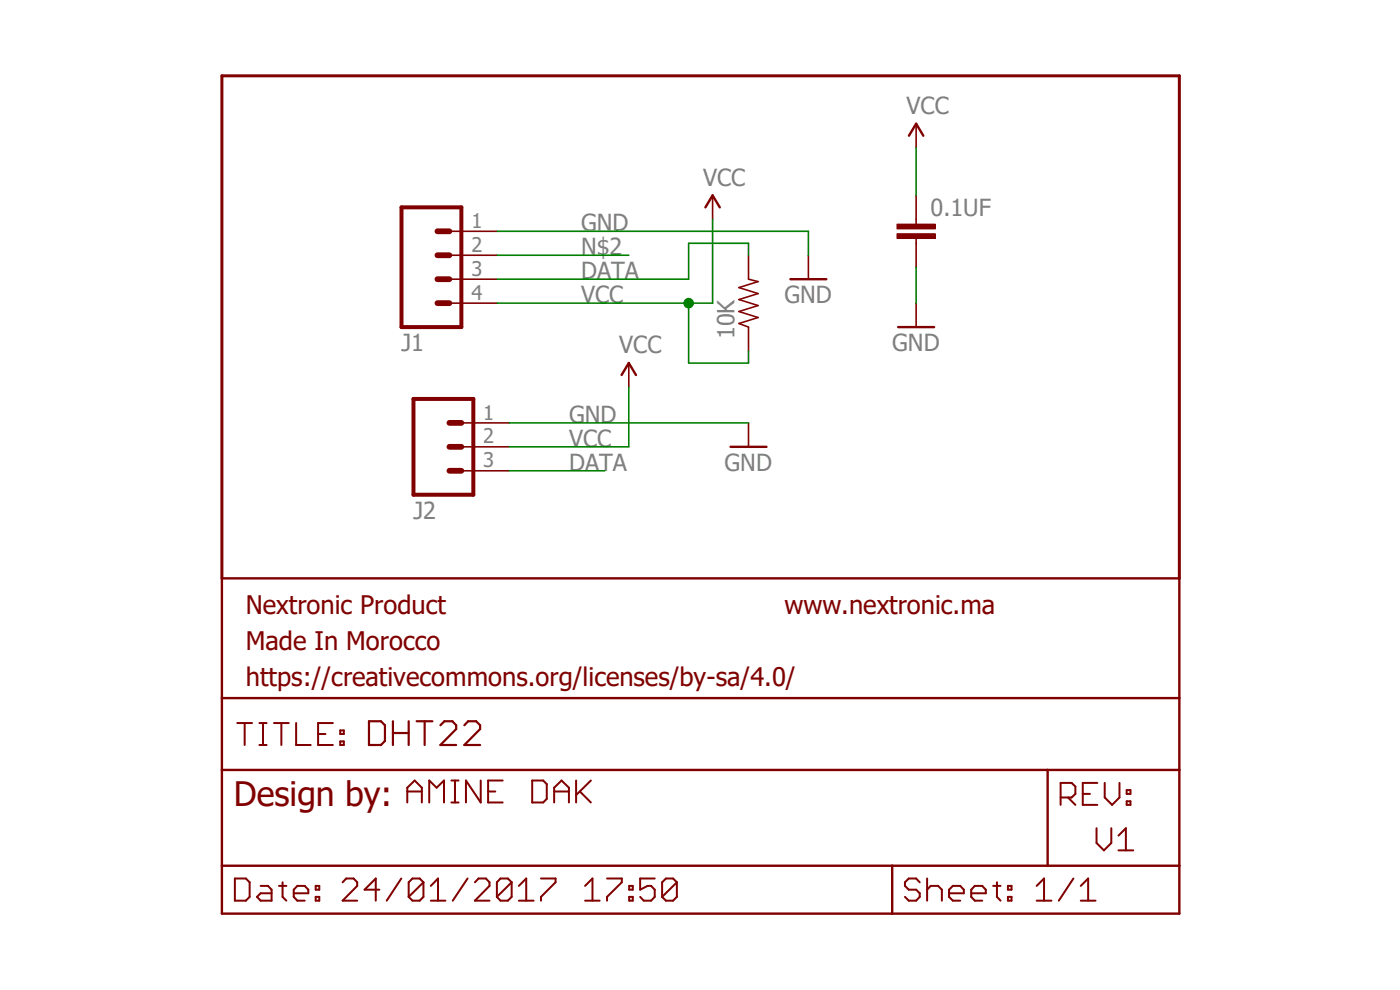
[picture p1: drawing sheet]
<?xml version="1.0" encoding="utf-8"?>
<!DOCTYPE eagle SYSTEM "eagle.dtd">
<!--
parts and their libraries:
SparkFun-Connectors: Licensing: Creative Commons ShareAlike 4.0 International - https://creativecommons.org/licenses/by-sa/4.0
-->
<eagle version="7.5.0">
<drawing>
<settings>
<setting alwaysvectorfont="no"/>
<setting verticaltext="up"/>
</settings>
<grid distance="0.05" unitdist="inch" unit="inch" style="lines" multiple="1" display="yes" altdistance="0.01" altunitdist="inch" altunit="inch"/>
<schematic xreflabel="%F%N/%S.%C%R" xrefpart="/%S.%C%R">
<libraries>
<library name="SparkFun-Connectors">
<symbols>
<symbol name="M04">
<wire x1="1.27" y1="-5.08" x2="-5.08" y2="-5.08" width="0.4064" layer="94"/>
<wire x1="-1.27" y1="2.54" x2="0" y2="2.54" width="0.6096" layer="94"/>
<wire x1="-1.27" y1="0" x2="0" y2="0" width="0.6096" layer="94"/>
<wire x1="-1.27" y1="-2.54" x2="0" y2="-2.54" width="0.6096" layer="94"/>
<wire x1="-5.08" y1="7.62" x2="-5.08" y2="-5.08" width="0.4064" layer="94"/>
<wire x1="1.27" y1="-5.08" x2="1.27" y2="7.62" width="0.4064" layer="94"/>
<wire x1="-5.08" y1="7.62" x2="1.27" y2="7.62" width="0.4064" layer="94"/>
<wire x1="-1.27" y1="5.08" x2="0" y2="5.08" width="0.6096" layer="94"/>
<text x="-5.08" y="-7.62" size="1.778" layer="96">&gt;VALUE</text>
<text x="-5.08" y="8.382" size="1.778" layer="95">&gt;NAME</text>
<pin name="1" x="5.08" y="-2.54" visible="pad" length="middle" direction="pas" swaplevel="1" rot="R180"/>
<pin name="2" x="5.08" y="0" visible="pad" length="middle" direction="pas" swaplevel="1" rot="R180"/>
<pin name="3" x="5.08" y="2.54" visible="pad" length="middle" direction="pas" swaplevel="1" rot="R180"/>
<pin name="4" x="5.08" y="5.08" visible="pad" length="middle" direction="pas" swaplevel="1" rot="R180"/>
</symbol>
<symbol name="M03">
<wire x1="3.81" y1="-5.08" x2="-2.54" y2="-5.08" width="0.4064" layer="94"/>
<wire x1="1.27" y1="2.54" x2="2.54" y2="2.54" width="0.6096" layer="94"/>
<wire x1="1.27" y1="0" x2="2.54" y2="0" width="0.6096" layer="94"/>
<wire x1="1.27" y1="-2.54" x2="2.54" y2="-2.54" width="0.6096" layer="94"/>
<wire x1="-2.54" y1="5.08" x2="-2.54" y2="-5.08" width="0.4064" layer="94"/>
<wire x1="3.81" y1="-5.08" x2="3.81" y2="5.08" width="0.4064" layer="94"/>
<wire x1="-2.54" y1="5.08" x2="3.81" y2="5.08" width="0.4064" layer="94"/>
<text x="-2.54" y="-7.62" size="1.778" layer="96">&gt;VALUE</text>
<text x="-2.54" y="5.842" size="1.778" layer="95">&gt;NAME</text>
<pin name="1" x="7.62" y="-2.54" visible="pad" length="middle" direction="pas" swaplevel="1" rot="R180"/>
<pin name="2" x="7.62" y="0" visible="pad" length="middle" direction="pas" swaplevel="1" rot="R180"/>
<pin name="3" x="7.62" y="2.54" visible="pad" length="middle" direction="pas" swaplevel="1" rot="R180"/>
</symbol>
</symbols>
<devicesets>
<deviceset name="M04" prefix="J" uservalue="yes">
<gates>
<gate name="G$1" symbol="M04" x="-2.54" y="0"/>
</gates>
<devices>
<device name="PTH" package="1X04">
<connects>
<connect gate="G$1" pin="1" pad="1"/>
<connect gate="G$1" pin="2" pad="2"/>
<connect gate="G$1" pin="3" pad="3"/>
<connect gate="G$1" pin="4" pad="4"/>
</connects>
<technologies>
<technology name="">
<attribute name="PROD_ID" value="CONN-09696" constant="no"/>
</technology>
</technologies>
</device>
<device name="POLAR" package="MOLEX-1X4">
<connects>
<connect gate="G$1" pin="1" pad="1"/>
<connect gate="G$1" pin="2" pad="2"/>
<connect gate="G$1" pin="3" pad="3"/>
<connect gate="G$1" pin="4" pad="4"/>
</connects>
<technologies>
<technology name=""/>
</technologies>
</device>
<device name="SCREW" package="SCREWTERMINAL-3.5MM-4">
<connects>
<connect gate="G$1" pin="1" pad="1"/>
<connect gate="G$1" pin="2" pad="2"/>
<connect gate="G$1" pin="3" pad="3"/>
<connect gate="G$1" pin="4" pad="4"/>
</connects>
<technologies>
<technology name="">
<attribute name="PROD_ID" value="Combine 2x8399" constant="no"/>
</technology>
</technologies>
</device>
<device name="1.27MM" package="1X04-1.27MM">
<connects>
<connect gate="G$1" pin="1" pad="1"/>
<connect gate="G$1" pin="2" pad="2"/>
<connect gate="G$1" pin="3" pad="3"/>
<connect gate="G$1" pin="4" pad="4"/>
</connects>
<technologies>
<technology name=""/>
</technologies>
</device>
<device name="LOCK" package="1X04_LOCK">
<connects>
<connect gate="G$1" pin="1" pad="1"/>
<connect gate="G$1" pin="2" pad="2"/>
<connect gate="G$1" pin="3" pad="3"/>
<connect gate="G$1" pin="4" pad="4"/>
</connects>
<technologies>
<technology name="">
<attribute name="PROD_ID" value="CONN-09696" constant="no"/>
</technology>
</technologies>
</device>
<device name="LOCK_LONGPADS" package="1X04_LOCK_LONGPADS">
<connects>
<connect gate="G$1" pin="1" pad="1"/>
<connect gate="G$1" pin="2" pad="2"/>
<connect gate="G$1" pin="3" pad="3"/>
<connect gate="G$1" pin="4" pad="4"/>
</connects>
<technologies>
<technology name="">
<attribute name="PROD_ID" value="CONN-09696" constant="no"/>
</technology>
</technologies>
</device>
<device name="POLAR_LOCK" package="MOLEX-1X4_LOCK">
<connects>
<connect gate="G$1" pin="1" pad="1"/>
<connect gate="G$1" pin="2" pad="2"/>
<connect gate="G$1" pin="3" pad="3"/>
<connect gate="G$1" pin="4" pad="4"/>
</connects>
<technologies>
<technology name=""/>
</technologies>
</device>
<device name="SMD" package="1X04-SMD">
<connects>
<connect gate="G$1" pin="1" pad="1"/>
<connect gate="G$1" pin="2" pad="2"/>
<connect gate="G$1" pin="3" pad="3"/>
<connect gate="G$1" pin="4" pad="4"/>
</connects>
<technologies>
<technology name=""/>
</technologies>
</device>
<device name="LONGPADS" package="1X04_LONGPADS">
<connects>
<connect gate="G$1" pin="1" pad="1"/>
<connect gate="G$1" pin="2" pad="2"/>
<connect gate="G$1" pin="3" pad="3"/>
<connect gate="G$1" pin="4" pad="4"/>
</connects>
<technologies>
<technology name="">
<attribute name="PROD_ID" value="CONN-09696" constant="no"/>
</technology>
</technologies>
</device>
<device name="1X04_NO_SILK" package="1X04_NO_SILK">
<connects>
<connect gate="G$1" pin="1" pad="1"/>
<connect gate="G$1" pin="2" pad="2"/>
<connect gate="G$1" pin="3" pad="3"/>
<connect gate="G$1" pin="4" pad="4"/>
</connects>
<technologies>
<technology name="">
<attribute name="PROD_ID" value="CONN-09696" constant="no"/>
</technology>
</technologies>
</device>
<device name="JST-PTH" package="JST-4-PTH">
<connects>
<connect gate="G$1" pin="1" pad="1"/>
<connect gate="G$1" pin="2" pad="2"/>
<connect gate="G$1" pin="3" pad="3"/>
<connect gate="G$1" pin="4" pad="4"/>
</connects>
<technologies>
<technology name="">
<attribute name="SKU" value="PRT-09916" constant="no"/>
</technology>
</technologies>
</device>
<device name="SCREW_LOCK" package="SCREWTERMINAL-3.5MM-4_LOCK">
<connects>
<connect gate="G$1" pin="1" pad="1"/>
<connect gate="G$1" pin="2" pad="2"/>
<connect gate="G$1" pin="3" pad="3"/>
<connect gate="G$1" pin="4" pad="4"/>
</connects>
<technologies>
<technology name=""/>
</technologies>
</device>
<device name="SMD2" package="1X04-1MM-RA">
<connects>
<connect gate="G$1" pin="1" pad="1"/>
<connect gate="G$1" pin="2" pad="2"/>
<connect gate="G$1" pin="3" pad="3"/>
<connect gate="G$1" pin="4" pad="4"/>
</connects>
<technologies>
<technology name=""/>
</technologies>
</device>
<device name="SMD_STRAIGHT_COMBO" package="1X04_SMD_STRAIGHT_COMBO">
<connects>
<connect gate="G$1" pin="1" pad="1"/>
<connect gate="G$1" pin="2" pad="2"/>
<connect gate="G$1" pin="3" pad="3"/>
<connect gate="G$1" pin="4" pad="4"/>
</connects>
<technologies>
<technology name="">
<attribute name="PROD_ID" value="CONN-08511"/>
<attribute name="VALUE" value="1X04_SMD_STRAIGHT_COMBO"/>
</technology>
</technologies>
</device>
<device name="SMD_LONG" package="1X04-SMD_LONG">
<connects>
<connect gate="G$1" pin="1" pad="1"/>
<connect gate="G$1" pin="2" pad="2"/>
<connect gate="G$1" pin="3" pad="3"/>
<connect gate="G$1" pin="4" pad="4"/>
</connects>
<technologies>
<technology name=""/>
</technologies>
</device>
<device name="JST-PTH-VERT" package="JST-4-PTH-VERT">
<connects>
<connect gate="G$1" pin="1" pad="1"/>
<connect gate="G$1" pin="2" pad="2"/>
<connect gate="G$1" pin="3" pad="3"/>
<connect gate="G$1" pin="4" pad="4"/>
</connects>
<technologies>
<technology name="">
<attribute name="PROD_ID" value="CONN-13251"/>
</technology>
</technologies>
</device>
<device name="SMD_RA_FEMALE" package="1X04_SMD_RA_FEMALE">
<connects>
<connect gate="G$1" pin="1" pad="1"/>
<connect gate="G$1" pin="2" pad="2"/>
<connect gate="G$1" pin="3" pad="3"/>
<connect gate="G$1" pin="4" pad="4"/>
</connects>
<technologies>
<technology name=""/>
</technologies>
</device>
<device name="JST" package="1X04-1.5MM_JST">
<connects>
<connect gate="G$1" pin="1" pad="1"/>
<connect gate="G$1" pin="2" pad="2"/>
<connect gate="G$1" pin="3" pad="3"/>
<connect gate="G$1" pin="4" pad="4"/>
</connects>
<technologies>
<technology name="">
<attribute name="PROD_ID" value="CONN-12477"/>
</technology>
</technologies>
</device>
<device name="NO_SILK_ALL_ROUND" package="1X04_NO_SILK_ALL_ROUND">
<connects>
<connect gate="G$1" pin="1" pad="1"/>
<connect gate="G$1" pin="2" pad="2"/>
<connect gate="G$1" pin="3" pad="3"/>
<connect gate="G$1" pin="4" pad="4"/>
</connects>
<technologies>
<technology name="">
<attribute name="PROD_ID" value="CONN-09696" constant="no"/>
</technology>
</technologies>
</device>
</devices>
</deviceset>
<deviceset name="M03" prefix="J" uservalue="yes">
<gates>
<gate name="J$1" symbol="M03" x="-2.54" y="0"/>
</gates>
<devices>
<device name="PTH" package="1X03">
<connects>
<connect gate="J$1" pin="1" pad="1"/>
<connect gate="J$1" pin="2" pad="2"/>
<connect gate="J$1" pin="3" pad="3"/>
</connects>
<technologies>
<technology name=""/>
</technologies>
</device>
<device name="POLAR" package="MOLEX-1X3">
<connects>
<connect gate="J$1" pin="1" pad="1"/>
<connect gate="J$1" pin="2" pad="2"/>
<connect gate="J$1" pin="3" pad="3"/>
</connects>
<technologies>
<technology name=""/>
</technologies>
</device>
<device name="SCREW" package="SCREWTERMINAL-3.5MM-3">
<connects>
<connect gate="J$1" pin="1" pad="1"/>
<connect gate="J$1" pin="2" pad="2"/>
<connect gate="J$1" pin="3" pad="3"/>
</connects>
<technologies>
<technology name="">
<attribute name="PROD_ID" value="CONN-08288" constant="no"/>
</technology>
</technologies>
</device>
<device name="LOCK" package="1X03_LOCK">
<connects>
<connect gate="J$1" pin="1" pad="1"/>
<connect gate="J$1" pin="2" pad="2"/>
<connect gate="J$1" pin="3" pad="3"/>
</connects>
<technologies>
<technology name=""/>
</technologies>
</device>
<device name="LOCK_LONGPADS" package="1X03_LOCK_LONGPADS">
<connects>
<connect gate="J$1" pin="1" pad="1"/>
<connect gate="J$1" pin="2" pad="2"/>
<connect gate="J$1" pin="3" pad="3"/>
</connects>
<technologies>
<technology name=""/>
</technologies>
</device>
<device name="POLAR_LOCK" package="MOLEX-1X3_LOCK">
<connects>
<connect gate="J$1" pin="1" pad="1"/>
<connect gate="J$1" pin="2" pad="2"/>
<connect gate="J$1" pin="3" pad="3"/>
</connects>
<technologies>
<technology name=""/>
</technologies>
</device>
<device name="SCREW_LOCK" package="SCREWTERMINAL-3.5MM-3_LOCK.007S">
<connects>
<connect gate="J$1" pin="1" pad="1"/>
<connect gate="J$1" pin="2" pad="2"/>
<connect gate="J$1" pin="3" pad="3"/>
</connects>
<technologies>
<technology name="">
<attribute name="PROD_ID" value="CONN-08288" constant="no"/>
</technology>
</technologies>
</device>
<device name="1X03_NO_SILK" package="1X03_NO_SILK">
<connects>
<connect gate="J$1" pin="1" pad="1"/>
<connect gate="J$1" pin="2" pad="2"/>
<connect gate="J$1" pin="3" pad="3"/>
</connects>
<technologies>
<technology name=""/>
</technologies>
</device>
<device name="LONGPADS" package="1X03_LONGPADS">
<connects>
<connect gate="J$1" pin="1" pad="1"/>
<connect gate="J$1" pin="2" pad="2"/>
<connect gate="J$1" pin="3" pad="3"/>
</connects>
<technologies>
<technology name=""/>
</technologies>
</device>
<device name="JST-PTH" package="JST-3-PTH">
<connects>
<connect gate="J$1" pin="1" pad="1"/>
<connect gate="J$1" pin="2" pad="2"/>
<connect gate="J$1" pin="3" pad="3"/>
</connects>
<technologies>
<technology name="">
<attribute name="SKU" value="PRT-09915" constant="no"/>
</technology>
</technologies>
</device>
<device name="POGO_PIN_HOLES_ONLY" package="1X03_PP_HOLES_ONLY">
<connects>
<connect gate="J$1" pin="1" pad="1"/>
<connect gate="J$1" pin="2" pad="2"/>
<connect gate="J$1" pin="3" pad="3"/>
</connects>
<technologies>
<technology name=""/>
</technologies>
</device>
<device name="-SCREW-5MM" package="SCREWTERMINAL-5MM-3">
<connects>
<connect gate="J$1" pin="1" pad="1"/>
<connect gate="J$1" pin="2" pad="2"/>
<connect gate="J$1" pin="3" pad="3"/>
</connects>
<technologies>
<technology name="">
<attribute name="STOREFRONT_ID" value="PRT-08433" constant="no"/>
</technology>
</technologies>
</device>
<device name="LOCK_NO_SILK" package="1X03_LOCK_NO_SILK">
<connects>
<connect gate="J$1" pin="1" pad="1"/>
<connect gate="J$1" pin="2" pad="2"/>
<connect gate="J$1" pin="3" pad="3"/>
</connects>
<technologies>
<technology name=""/>
</technologies>
</device>
<device name="JST-SMD" package="JST-3-SMD">
<connects>
<connect gate="J$1" pin="1" pad="1"/>
<connect gate="J$1" pin="2" pad="2"/>
<connect gate="J$1" pin="3" pad="3"/>
</connects>
<technologies>
<technology name="">
<attribute name="PROD_ID" value="CONN-12591" constant="no"/>
<attribute name="VALUE" value="3-PIN SMD" constant="no"/>
</technology>
</technologies>
</device>
<device name="SMD" package="1X03-1MM-RA">
<connects>
<connect gate="J$1" pin="1" pad="1"/>
<connect gate="J$1" pin="2" pad="2"/>
<connect gate="J$1" pin="3" pad="3"/>
</connects>
<technologies>
<technology name=""/>
</technologies>
</device>
<device name="SMD_RA_FEMALE" package="1X03_SMD_RA_FEMALE">
<connects>
<connect gate="J$1" pin="1" pad="1"/>
<connect gate="J$1" pin="2" pad="2"/>
<connect gate="J$1" pin="3" pad="3"/>
</connects>
<technologies>
<technology name="">
<attribute name="PROD_ID" value="CONN-10926"/>
<attribute name="VALUE" value="1x3 RA Female .1&quot;"/>
</technology>
</technologies>
</device>
<device name="SMD_RA_MALE" package="1X03_SMD_RA_MALE">
<connects>
<connect gate="J$1" pin="1" pad="1"/>
<connect gate="J$1" pin="2" pad="2"/>
<connect gate="J$1" pin="3" pad="3"/>
</connects>
<technologies>
<technology name="">
<attribute name="PROD_ID" value="CONN-10925"/>
</technology>
</technologies>
</device>
<device name="SMD_RA_MALE_POST" package="1X03_SMD_RA_MALE_POST">
<connects>
<connect gate="J$1" pin="1" pad="1"/>
<connect gate="J$1" pin="2" pad="2"/>
<connect gate="J$1" pin="3" pad="3"/>
</connects>
<technologies>
<technology name=""/>
</technologies>
</device>
<device name="JST-PTH-VERT" package="JST-3-PTH-VERT">
<connects>
<connect gate="J$1" pin="1" pad="1"/>
<connect gate="J$1" pin="2" pad="2"/>
<connect gate="J$1" pin="3" pad="3"/>
</connects>
<technologies>
<technology name=""/>
</technologies>
</device>
<device name="1X03_SMD_RA_MALE_POST_SMALLER" package="1X03_SMD_RA_MALE_POST_SMALLER">
<connects>
<connect gate="J$1" pin="1" pad="1"/>
<connect gate="J$1" pin="2" pad="2"/>
<connect gate="J$1" pin="3" pad="3"/>
</connects>
<technologies>
<technology name=""/>
</technologies>
</device>
<device name="1X03_SMD_RA_MALE_POST_SMALLEST" package="1X03_SMD_RA_MALE_POST_SMALLEST">
<connects>
<connect gate="J$1" pin="1" pad="1"/>
<connect gate="J$1" pin="2" pad="2"/>
<connect gate="J$1" pin="3" pad="3"/>
</connects>
<technologies>
<technology name=""/>
</technologies>
</device>
</devices>
</deviceset>
</devicesets>
</library>
<library name="SparkFun-Passives">
<symbols>
<symbol name="RESISTOR">
<wire x1="-2.54" y1="0" x2="-2.159" y2="1.016" width="0.1524" layer="94"/>
<wire x1="-2.159" y1="1.016" x2="-1.524" y2="-1.016" width="0.1524" layer="94"/>
<wire x1="-1.524" y1="-1.016" x2="-0.889" y2="1.016" width="0.1524" layer="94"/>
<wire x1="-0.889" y1="1.016" x2="-0.254" y2="-1.016" width="0.1524" layer="94"/>
<wire x1="-0.254" y1="-1.016" x2="0.381" y2="1.016" width="0.1524" layer="94"/>
<wire x1="0.381" y1="1.016" x2="1.016" y2="-1.016" width="0.1524" layer="94"/>
<wire x1="1.016" y1="-1.016" x2="1.651" y2="1.016" width="0.1524" layer="94"/>
<wire x1="1.651" y1="1.016" x2="2.286" y2="-1.016" width="0.1524" layer="94"/>
<wire x1="2.286" y1="-1.016" x2="2.54" y2="0" width="0.1524" layer="94"/>
<text x="-3.81" y="1.4986" size="1.778" layer="95">&gt;NAME</text>
<text x="-3.81" y="-3.302" size="1.778" layer="96">&gt;VALUE</text>
<pin name="2" x="5.08" y="0" visible="off" length="short" direction="pas" swaplevel="1" rot="R180"/>
<pin name="1" x="-5.08" y="0" visible="off" length="short" direction="pas" swaplevel="1"/>
</symbol>
<symbol name="CAP">
<wire x1="0" y1="2.54" x2="0" y2="2.032" width="0.1524" layer="94"/>
<wire x1="0" y1="0" x2="0" y2="0.508" width="0.1524" layer="94"/>
<text x="1.524" y="2.921" size="1.778" layer="95">&gt;NAME</text>
<text x="1.524" y="-2.159" size="1.778" layer="96">&gt;VALUE</text>
<rectangle x1="-2.032" y1="0.508" x2="2.032" y2="1.016" layer="94"/>
<rectangle x1="-2.032" y1="1.524" x2="2.032" y2="2.032" layer="94"/>
<pin name="1" x="0" y="5.08" visible="off" length="short" direction="pas" swaplevel="1" rot="R270"/>
<pin name="2" x="0" y="-2.54" visible="off" length="short" direction="pas" swaplevel="1" rot="R90"/>
</symbol>
</symbols>
<devicesets>
<deviceset name="RESISTOR" prefix="R" uservalue="yes">
<gates>
<gate name="G$1" symbol="RESISTOR" x="0" y="0"/>
</gates>
<devices>
<device name="1206" package="1206">
<connects>
<connect gate="G$1" pin="1" pad="1"/>
<connect gate="G$1" pin="2" pad="2"/>
</connects>
<technologies>
<technology name=""/>
</technologies>
</device>
<device name="AXIAL-0.3" package="AXIAL-0.3">
<connects>
<connect gate="G$1" pin="1" pad="P$1"/>
<connect gate="G$1" pin="2" pad="P$2"/>
</connects>
<technologies>
<technology name=""/>
</technologies>
</device>
<device name="2010" package="R2010">
<connects>
<connect gate="G$1" pin="1" pad="1"/>
<connect gate="G$1" pin="2" pad="2"/>
</connects>
<technologies>
<technology name=""/>
</technologies>
</device>
<device name="0805-RES" package="0805">
<connects>
<connect gate="G$1" pin="1" pad="1"/>
<connect gate="G$1" pin="2" pad="2"/>
</connects>
<technologies>
<technology name=""/>
</technologies>
</device>
<device name="0603-RES" package="0603-RES">
<connects>
<connect gate="G$1" pin="1" pad="1"/>
<connect gate="G$1" pin="2" pad="2"/>
</connects>
<technologies>
<technology name=""/>
</technologies>
</device>
<device name="0402-RES" package="0402-RES">
<connects>
<connect gate="G$1" pin="1" pad="1"/>
<connect gate="G$1" pin="2" pad="2"/>
</connects>
<technologies>
<technology name=""/>
</technologies>
</device>
<device name="PTH-1/6W" package="1/6W-RES">
<connects>
<connect gate="G$1" pin="1" pad="1"/>
<connect gate="G$1" pin="2" pad="2"/>
</connects>
<technologies>
<technology name=""/>
</technologies>
</device>
<device name="2512" package="R2512">
<connects>
<connect gate="G$1" pin="1" pad="1"/>
<connect gate="G$1" pin="2" pad="2"/>
</connects>
<technologies>
<technology name=""/>
</technologies>
</device>
<device name="PTH-1/4W" package="AXIAL-0.4">
<connects>
<connect gate="G$1" pin="1" pad="P$1"/>
<connect gate="G$1" pin="2" pad="P$2"/>
</connects>
<technologies>
<technology name=""/>
</technologies>
</device>
<device name="PTH-1/2W" package="AXIAL-0.5">
<connects>
<connect gate="G$1" pin="1" pad="P$1"/>
<connect gate="G$1" pin="2" pad="P$2"/>
</connects>
<technologies>
<technology name=""/>
</technologies>
</device>
<device name="PTH-1W" package="AXIAL-0.6">
<connects>
<connect gate="G$1" pin="1" pad="P$1"/>
<connect gate="G$1" pin="2" pad="P$2"/>
</connects>
<technologies>
<technology name=""/>
</technologies>
</device>
<device name="PTH-2W" package="AXIAL-0.8">
<connects>
<connect gate="G$1" pin="1" pad="P$1"/>
<connect gate="G$1" pin="2" pad="P$2"/>
</connects>
<technologies>
<technology name=""/>
</technologies>
</device>
<device name="KIT" package="AXIAL-0.3-KIT">
<connects>
<connect gate="G$1" pin="1" pad="P$1"/>
<connect gate="G$1" pin="2" pad="P$2"/>
</connects>
<technologies>
<technology name=""/>
</technologies>
</device>
<device name="EZ" package="AXIAL-0.3EZ">
<connects>
<connect gate="G$1" pin="1" pad="P$1"/>
<connect gate="G$1" pin="2" pad="P$2"/>
</connects>
<technologies>
<technology name=""/>
</technologies>
</device>
</devices>
</deviceset>
<deviceset name="CAP" prefix="C" uservalue="yes">
<gates>
<gate name="G$1" symbol="CAP" x="0" y="0"/>
</gates>
<devices>
<device name="PTH" package="CAP-PTH-SMALL">
<connects>
<connect gate="G$1" pin="1" pad="1"/>
<connect gate="G$1" pin="2" pad="2"/>
</connects>
<technologies>
<technology name=""/>
</technologies>
</device>
<device name="PTH2" package="CAP-PTH-SMALL2">
<connects>
<connect gate="G$1" pin="1" pad="1"/>
<connect gate="G$1" pin="2" pad="2"/>
</connects>
<technologies>
<technology name=""/>
</technologies>
</device>
<device name="0805" package="0805">
<connects>
<connect gate="G$1" pin="1" pad="1"/>
<connect gate="G$1" pin="2" pad="2"/>
</connects>
<technologies>
<technology name=""/>
</technologies>
</device>
<device name="PTH3" package="CAP-PTH-LARGE">
<connects>
<connect gate="G$1" pin="1" pad="1"/>
<connect gate="G$1" pin="2" pad="2"/>
</connects>
<technologies>
<technology name=""/>
</technologies>
</device>
<device name="SMD" package="GRM43D">
<connects>
<connect gate="G$1" pin="1" pad="A"/>
<connect gate="G$1" pin="2" pad="C"/>
</connects>
<technologies>
<technology name=""/>
</technologies>
</device>
<device name="0603-CAP" package="0603-CAP">
<connects>
<connect gate="G$1" pin="1" pad="1"/>
<connect gate="G$1" pin="2" pad="2"/>
</connects>
<technologies>
<technology name=""/>
</technologies>
</device>
<device name="0402-CAP" package="0402-CAP">
<connects>
<connect gate="G$1" pin="1" pad="1"/>
<connect gate="G$1" pin="2" pad="2"/>
</connects>
<technologies>
<technology name=""/>
</technologies>
</device>
<device name="PTH1" package="CAP-PTH-5MM">
<connects>
<connect gate="G$1" pin="1" pad="1"/>
<connect gate="G$1" pin="2" pad="2"/>
</connects>
<technologies>
<technology name=""/>
</technologies>
</device>
<device name="_" package="AXIAL-5MM">
<connects>
<connect gate="G$1" pin="1" pad="P$1"/>
<connect gate="G$1" pin="2" pad="P$2"/>
</connects>
<technologies>
<technology name=""/>
</technologies>
</device>
<device name="1210" package="1210">
<connects>
<connect gate="G$1" pin="1" pad="1"/>
<connect gate="G$1" pin="2" pad="2"/>
</connects>
<technologies>
<technology name=""/>
</technologies>
</device>
<device name="1206" package="1206">
<connects>
<connect gate="G$1" pin="1" pad="1"/>
<connect gate="G$1" pin="2" pad="2"/>
</connects>
<technologies>
<technology name=""/>
</technologies>
</device>
<device name="ASMD" package="CTZ3">
<connects>
<connect gate="G$1" pin="1" pad="+"/>
<connect gate="G$1" pin="2" pad="-"/>
</connects>
<technologies>
<technology name=""/>
</technologies>
</device>
<device name="KIT" package="CAP-PTH-SMALL-KIT">
<connects>
<connect gate="G$1" pin="1" pad="1"/>
<connect gate="G$1" pin="2" pad="2"/>
</connects>
<technologies>
<technology name=""/>
</technologies>
</device>
<device name="EZ" package="CAP-PTH-SMALLEZ">
<connects>
<connect gate="G$1" pin="1" pad="1"/>
<connect gate="G$1" pin="2" pad="2"/>
</connects>
<technologies>
<technology name=""/>
</technologies>
</device>
</devices>
</deviceset>
</devicesets>
</library>
<library name="SparkFun-Aesthetics">
<symbols>
<symbol name="VCC">
<wire x1="0.762" y1="1.27" x2="0" y2="2.54" width="0.254" layer="94"/>
<wire x1="0" y1="2.54" x2="-0.762" y2="1.27" width="0.254" layer="94"/>
<text x="-1.016" y="3.556" size="1.778" layer="96">&gt;VALUE</text>
<pin name="VCC" x="0" y="0" visible="off" length="short" direction="sup" rot="R90"/>
</symbol>
<symbol name="DGND">
<wire x1="-1.905" y1="0" x2="1.905" y2="0" width="0.254" layer="94"/>
<text x="-2.54" y="-2.54" size="1.778" layer="96">&gt;VALUE</text>
<pin name="GND" x="0" y="2.54" visible="off" length="short" direction="sup" rot="R270"/>
</symbol>
</symbols>
<devicesets>
<deviceset name="VCC" prefix="SUPPLY">
<gates>
<gate name="G$1" symbol="VCC" x="0" y="0"/>
</gates>
<devices>
<device name="">
<technologies>
<technology name=""/>
</technologies>
</device>
</devices>
</deviceset>
<deviceset name="GND" prefix="GND">
<gates>
<gate name="1" symbol="DGND" x="0" y="0"/>
</gates>
<devices>
<device name="">
<technologies>
<technology name=""/>
</technologies>
</device>
</devices>
</deviceset>
</devicesets>
</library>
</libraries>
<attributes>
</attributes>
<variantdefs>
</variantdefs>
<classes>
<class number="0" name="default" width="0" drill="0">
</class>
</classes>
<parts>
<part name="J1" library="SparkFun-Connectors" deviceset="M04" device="PTH"/>
<part name="J2" library="SparkFun-Connectors" deviceset="M03" device="PTH"/>
<part name="10K" library="SparkFun-Passives" deviceset="RESISTOR" device="0603-RES"/>
<part name="0.1UF" library="SparkFun-Passives" deviceset="CAP" device="0603-CAP"/>
<part name="SUPPLY1" library="SparkFun-Aesthetics" deviceset="VCC" device=""/>
<part name="SUPPLY2" library="SparkFun-Aesthetics" deviceset="VCC" device=""/>
<part name="SUPPLY3" library="SparkFun-Aesthetics" deviceset="VCC" device=""/>
<part name="GND1" library="SparkFun-Aesthetics" deviceset="GND" device=""/>
<part name="GND2" library="SparkFun-Aesthetics" deviceset="GND" device=""/>
<part name="GND3" library="SparkFun-Aesthetics" deviceset="GND" device=""/>
</parts>
<sheets>
<sheet>
<plain>
<text x="46.228" y="-6.096" size="2.54" layer="94" font="vector">AMINE DAK</text>
<text x="119.38" y="-11.176" size="2.54" layer="94" font="vector">V1</text>
<wire x1="26.67" y1="-17.78" x2="97.79" y2="-17.78" width="0.254" layer="94"/>
<wire x1="128.27" y1="-2.54" x2="114.3" y2="-2.54" width="0.254" layer="94"/>
<wire x1="26.67" y1="-17.78" x2="26.67" y2="-12.7" width="0.254" layer="94"/>
<wire x1="26.67" y1="-12.7" x2="97.79" y2="-12.7" width="0.254" layer="94"/>
<wire x1="26.67" y1="-12.7" x2="26.67" y2="-2.54" width="0.254" layer="94"/>
<wire x1="128.27" y1="-2.54" x2="128.27" y2="-12.7" width="0.254" layer="94"/>
<wire x1="97.79" y1="-12.7" x2="97.79" y2="-17.78" width="0.254" layer="94"/>
<wire x1="97.79" y1="-12.7" x2="114.3" y2="-12.7" width="0.254" layer="94"/>
<wire x1="97.79" y1="-17.78" x2="128.27" y2="-17.78" width="0.254" layer="94"/>
<wire x1="114.3" y1="-2.54" x2="114.3" y2="-12.7" width="0.254" layer="94"/>
<wire x1="114.3" y1="-2.54" x2="26.67" y2="-2.54" width="0.254" layer="94"/>
<wire x1="114.3" y1="-12.7" x2="128.27" y2="-12.7" width="0.254" layer="94"/>
<wire x1="128.27" y1="-12.7" x2="128.27" y2="-17.78" width="0.254" layer="94"/>
<wire x1="26.67" y1="-2.54" x2="26.67" y2="5.08" width="0.254" layer="94"/>
<wire x1="128.27" y1="17.78" x2="26.67" y2="17.78" width="0.254" layer="94"/>
<wire x1="128.27" y1="17.78" x2="128.27" y2="5.08" width="0.254" layer="94"/>
<wire x1="26.67" y1="5.08" x2="128.27" y2="5.08" width="0.254" layer="94"/>
<wire x1="26.67" y1="5.08" x2="26.67" y2="17.78" width="0.254" layer="94"/>
<wire x1="128.27" y1="5.08" x2="128.27" y2="-2.54" width="0.254" layer="94"/>
<text x="27.94" y="-16.51" size="2.54" layer="94" font="vector">Date:</text>
<text x="39.37" y="-16.51" size="2.54" layer="94" font="vector">&gt;LAST_DATE_TIME</text>
<text x="99.06" y="-16.51" size="2.54" layer="94" font="vector">Sheet:</text>
<text x="113.03" y="-16.51" size="2.54" layer="94" font="vector">&gt;SHEET</text>
<text x="115.57" y="-6.35" size="2.54" layer="94" font="vector">REV:</text>
<text x="28.194" y="0" size="2.54" layer="94" font="vector">TITLE:</text>
<text x="42.164" y="0" size="2.7432" layer="94" font="vector">&gt;DRAWING_NAME</text>
<text x="29.21" y="13.97" size="1.9304" layer="94">Nextronic Product</text>
<text x="29.21" y="10.16" size="1.9304" layer="94">Made In Morocco</text>
<text x="29.21" y="6.35" size="1.9304" layer="94">https://creativecommons.org/licenses/by-sa/4.0/</text>
<text x="27.94" y="-6.35" size="2.54" layer="94">Design by:</text>
<text x="86.36" y="13.97" size="1.9304" layer="94" ratio="10">www.nextronic.ma</text>
<wire x1="26.67" y1="17.78" x2="26.67" y2="71.12" width="0.3048" layer="94"/>
<wire x1="26.67" y1="71.12" x2="128.27" y2="71.12" width="0.3048" layer="94"/>
<wire x1="128.27" y1="71.12" x2="128.27" y2="17.78" width="0.3048" layer="94"/>
</plain>
<instances>
<instance part="J1" gate="G$1" x="50.8" y="52.07" rot="MR180"/>
<instance part="J2" gate="J$1" x="49.53" y="31.75" rot="MR180"/>
<instance part="10K" gate="G$1" x="82.55" y="46.99" rot="R90"/>
<instance part="0.1UF" gate="G$1" x="100.33" y="53.34" smashed="yes">
<attribute name="NAME" x="101.854" y="56.261" size="1.778" layer="95"/>
<attribute name="VALUE" x="101.854" y="51.181" size="1.778" layer="96"/>
</instance>
<instance part="SUPPLY1" gate="G$1" x="69.85" y="38.1"/>
<instance part="SUPPLY2" gate="G$1" x="78.74" y="55.88"/>
<instance part="SUPPLY3" gate="G$1" x="100.33" y="63.5"/>
<instance part="GND1" gate="1" x="88.9" y="49.53"/>
<instance part="GND2" gate="1" x="82.55" y="31.75"/>
<instance part="GND3" gate="1" x="100.33" y="44.45"/>
</instances>
<busses>
</busses>
<nets>
<net name="N$2" class="0">
<segment>
<pinref part="J1" gate="G$1" pin="2"/>
<wire x1="55.88" y1="52.07" x2="69.85" y2="52.07" width="0.1524" layer="91"/>
<label x="64.77" y="52.07" size="1.778" layer="95"/>
</segment>
</net>
<net name="GND" class="0">
<segment>
<pinref part="J2" gate="J$1" pin="1"/>
<label x="63.5" y="34.29" size="1.778" layer="95"/>
<pinref part="GND2" gate="1" pin="GND"/>
<wire x1="57.15" y1="34.29" x2="82.55" y2="34.29" width="0.1524" layer="91"/>
</segment>
<segment>
<pinref part="J1" gate="G$1" pin="1"/>
<wire x1="55.88" y1="54.61" x2="68.58" y2="54.61" width="0.1524" layer="91"/>
<label x="64.77" y="54.61" size="1.778" layer="95"/>
<pinref part="GND1" gate="1" pin="GND"/>
<wire x1="68.58" y1="54.61" x2="69.85" y2="54.61" width="0.1524" layer="91"/>
<wire x1="69.85" y1="54.61" x2="88.9" y2="54.61" width="0.1524" layer="91"/>
<wire x1="88.9" y1="54.61" x2="88.9" y2="52.07" width="0.1524" layer="91"/>
</segment>
<segment>
<pinref part="0.1UF" gate="G$1" pin="2"/>
<pinref part="GND3" gate="1" pin="GND"/>
<wire x1="100.33" y1="50.8" x2="100.33" y2="46.99" width="0.1524" layer="91"/>
</segment>
</net>
<net name="DATA" class="0">
<segment>
<pinref part="J1" gate="G$1" pin="3"/>
<wire x1="55.88" y1="49.53" x2="76.2" y2="49.53" width="0.1524" layer="91"/>
<wire x1="76.2" y1="49.53" x2="76.2" y2="53.34" width="0.1524" layer="91"/>
<pinref part="10K" gate="G$1" pin="2"/>
<wire x1="76.2" y1="53.34" x2="82.55" y2="53.34" width="0.1524" layer="91"/>
<wire x1="82.55" y1="53.34" x2="82.55" y2="52.07" width="0.1524" layer="91"/>
<label x="64.77" y="49.53" size="1.778" layer="95"/>
</segment>
<segment>
<pinref part="J2" gate="J$1" pin="3"/>
<wire x1="57.15" y1="29.21" x2="67.31" y2="29.21" width="0.1524" layer="91"/>
<label x="63.5" y="29.21" size="1.778" layer="95"/>
</segment>
</net>
<net name="VCC" class="0">
<segment>
<pinref part="J1" gate="G$1" pin="4"/>
<wire x1="55.88" y1="46.99" x2="76.2" y2="46.99" width="0.1524" layer="91"/>
<wire x1="76.2" y1="40.64" x2="76.2" y2="46.99" width="0.1524" layer="91"/>
<pinref part="10K" gate="G$1" pin="1"/>
<wire x1="82.55" y1="41.91" x2="82.55" y2="40.64" width="0.1524" layer="91"/>
<wire x1="82.55" y1="40.64" x2="76.2" y2="40.64" width="0.1524" layer="91"/>
<label x="64.77" y="46.99" size="1.778" layer="95"/>
<wire x1="76.2" y1="46.99" x2="78.74" y2="46.99" width="0.1524" layer="91"/>
<wire x1="78.74" y1="46.99" x2="78.74" y2="55.88" width="0.1524" layer="91"/>
<junction x="76.2" y="46.99"/>
<pinref part="SUPPLY2" gate="G$1" pin="VCC"/>
</segment>
<segment>
<pinref part="SUPPLY3" gate="G$1" pin="VCC"/>
<pinref part="0.1UF" gate="G$1" pin="1"/>
<wire x1="100.33" y1="63.5" x2="100.33" y2="58.42" width="0.1524" layer="91"/>
</segment>
<segment>
<pinref part="J2" gate="J$1" pin="2"/>
<wire x1="57.15" y1="31.75" x2="69.85" y2="31.75" width="0.1524" layer="91"/>
<wire x1="69.85" y1="31.75" x2="69.85" y2="38.1" width="0.1524" layer="91"/>
<pinref part="SUPPLY1" gate="G$1" pin="VCC"/>
<label x="63.5" y="31.75" size="1.778" layer="95"/>
</segment>
</net>
</nets>
</sheet>
</sheets>
</schematic>
</drawing>
</eagle>
